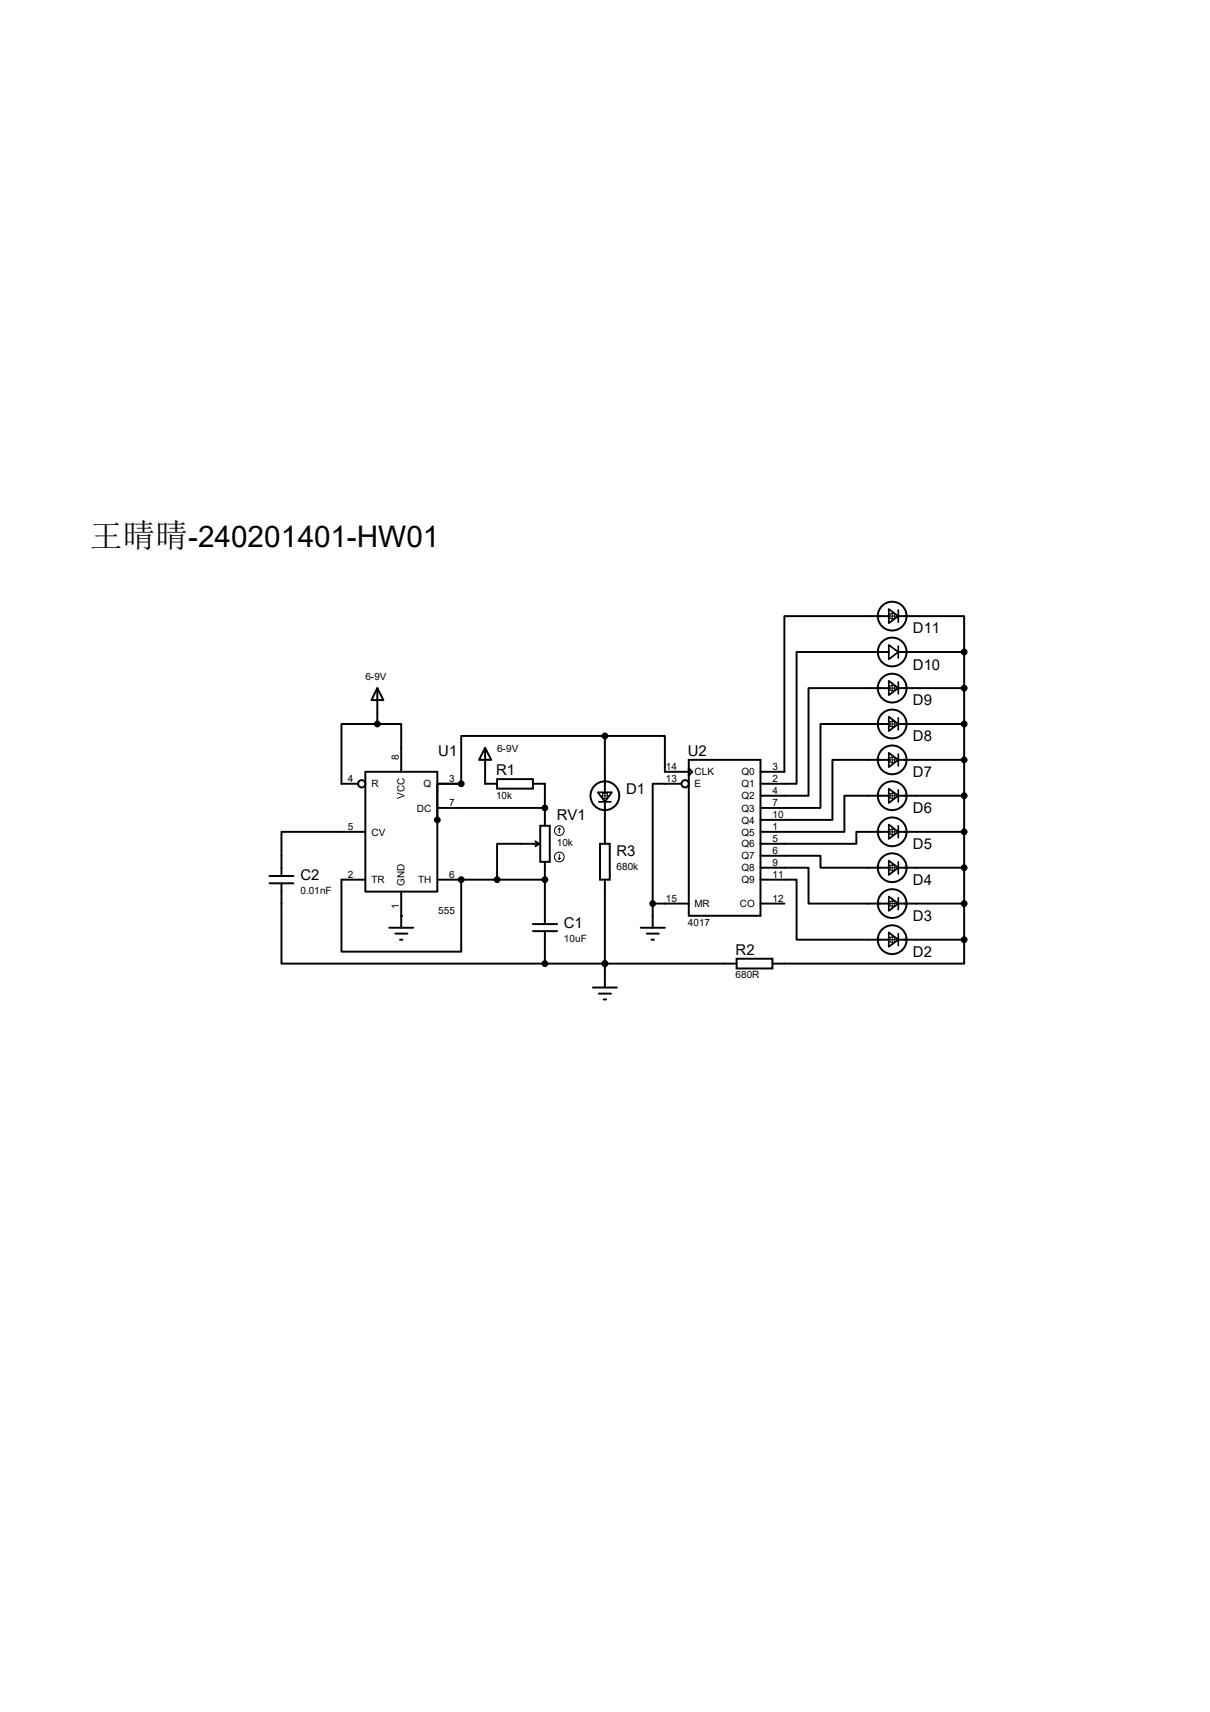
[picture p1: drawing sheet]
<svg xmlns="http://www.w3.org/2000/svg" width="210mm" height="297mm" viewBox="0 0 210 297" stroke-linecap="round" stroke-linejoin="round" font-family="sans-serif">
<g fill="none" stroke="#000" stroke-width=".34">
<path d="M65.5 119.4l1 2.1h-2zM65.5 119.4v6.2M154.3 119.4h-14v18.6h-8.3M154.3 113.1h-16v22.9h-6.3M154.3 106.9h-18.2v27h-4.1M155.9 106.9h11.4v6.2M155.9 119.4h11.4M155.9 113.1h11.4M167.3 113.1v49.9M63.4 133.9h12.5v20.8h-12.5zM65.5 125.6h-6.2v10.4h2.9M65.5 125.6h4.1v8.3"/>
<path d="M75.9 136h4.2M80.1 136h-4.2v6.2M84.2 129.8l1.1 2h-2.2zM84.2 129.8v6.2h2.1M86.3 135.2h6.2v1.6h-6.2zM92.5 136h2.1v7.3M105 127.7h10.4v6.2h4.1M105 127.7h-24.9v8.3M105 127.7v9.8M105 139.1v7.3M118.3 136h-5v20.8M119.5 131.8h12.5v27.1h-12.5z"/>
<path d="M119.5 133.3l.6 .6-.6 .6zM154.3 138h-7.7v6.3h-14.6M154.3 131.8h-9.8v10.4h-12.5M154.3 125.6h-11.9v14.6h-10.4M155.9 138h11.4M155.9 131.8h11.4M155.9 125.6h11.4M46.8 153.2h4.1M46.8 152h4.1M48.9 153.2v14h45.7M63.4 144.3h-14.5v7.7M63.4 152.6h-4.1v12.5h20.8v-12.5"/>
<path d="M69.6 154.7v6.3M75.9 152.6h18.7M75.9 140.2h18.7M92.9 146l.7 .4M93.6 146.4h-7.3v6.2M93.6 146.4l-.7 .4M93.8 143.3h1.6v6.2h-1.6zM94.6 149.5v10.8M104.1 146.4h1.7v6.2h-1.7zM105 152.6v18.7M113.3 156.8h6.2M113.3 156.8v4.2"/>
<path d="M132 152.6h6.3v10.4h16M132 150.5h8.3v6.3h14M132 148.5h10.4v2h11.9M132 156.8h4.1M154.3 144.3h-5.7v2.1h-16.6M155.9 156.8h11.4M155.9 150.5h11.4M155.9 144.3h11.4M67.6 161h4.1M68.6 162h2.1M69.4 163h.4M92.5 161.5h4.2"/>
<path d="M92.5 160.3h4.2M94.6 161.5v5.7M94.6 167.2h33.2M102.9 171.3h4.2M103.9 172.4h2.1M104.8 173.4h.4M111.2 161h4.2M112.3 162h2M113.1 163h.4M127.8 166.3h6.3v1.7h-6.3zM155.9 163h11.4M167.3 163v4.2h-33.2"/>
<circle cx="154.9" cy="106.9" r="2.5"/>
<circle cx="154.9" cy="119.4" r="2.5"/>
<circle cx="154.9" cy="113.1" r="2.5"/>
<circle cx="62.8" cy="136" r=".64"/>
<circle cx="105" cy="138" r="2.5"/>
<circle cx="118.9" cy="136" r=".64"/>
<circle cx="154.9" cy="138" r="2.5"/>
<circle cx="154.9" cy="131.8" r="2.5"/>
<circle cx="154.9" cy="125.6" r="2.5"/>
<circle cx="154.9" cy="150.5" r="2.5"/>
<circle cx="154.9" cy="144.3" r="2.5"/>
<circle cx="154.9" cy="156.8" r="2.5"/>
<circle cx="154.9" cy="163" r="2.5"/>
</g>
<g fill="#000">
<circle cx="80.1" cy="136" r=".17"/>
<circle cx="69.6" cy="158.9" r=".17"/>
<circle cx="80.1" cy="152.6" r=".17"/>
<circle cx="94.6" cy="152.6" r=".17"/>
<circle cx="94.6" cy="140.2" r=".17"/>
<circle cx="105" cy="167.2" r=".17"/>
</g>
<g fill="none" stroke="#000" stroke-width=".17">
<path d="M154.1 119.4h1.6M154.1 106.9h1.6M154.5 119h.8v.8h-.8zM154.5 106.5h.8v.8h-.8zM154.9 106v1.7M154.9 118.5v1.7M104.1 138h1.7M104.6 137.7h.8v.8h-.8zM105 137.2v1.7M154.1 138h1.6M154.1 131.8h1.6M154.1 125.6h1.6"/>
<path d="M154.5 137.7h.8v.8h-.8zM154.5 131.4h.8v.8h-.8zM154.5 125.2h.8v.8h-.8zM154.9 124.8v1.6M154.9 131v1.7M154.9 137.2v1.7M96.9 148.9l.2 .2M97.1 143.7v.8M97.1 148.3v.8M97.1 143.7l.2 .2M97.1 143.7l-.2 .2M97.3 148.9l-.2 .2"/>
<path d="M154.1 156.8h1.6M154.1 144.3h1.6M154.1 150.5h1.6M154.5 156.4h.8v.8h-.8zM154.5 143.9h.8v.8h-.8zM154.5 150.1h.8v.9h-.8zM154.9 143.5v1.6M154.9 149.7v1.7M154.9 156v1.6M154.1 163h1.6M154.5 162.6h.8v.8h-.8zM154.9 162.2v1.6"/>
<circle cx="97.1" cy="148.7" r=".85"/>
<circle cx="97.1" cy="144.1" r=".85"/>
</g>
<g fill="#000" stroke="#000" stroke-width=".34">
<circle cx="167.3" cy="113.1" r=".42"/>
<circle cx="167.3" cy="119.4" r=".42"/>
<circle cx="65.5" cy="125.6" r=".42"/>
<circle cx="80.1" cy="136" r=".42"/>
<circle cx="105" cy="127.7" r=".42"/>
<circle cx="167.3" cy="138" r=".42"/>
<circle cx="167.3" cy="131.8" r=".42"/>
<circle cx="167.3" cy="125.6" r=".42"/>
<circle cx="75.9" cy="142.2" r=".42"/>
<circle cx="80.1" cy="152.6" r=".42"/>
<circle cx="86.3" cy="152.6" r=".42"/>
<circle cx="94.6" cy="140.2" r=".42"/>
<circle cx="94.6" cy="152.6" r=".42"/>
<circle cx="113.3" cy="156.8" r=".42"/>
<circle cx="167.3" cy="150.5" r=".42"/>
<circle cx="167.3" cy="144.3" r=".42"/>
<circle cx="167.3" cy="156.8" r=".42"/>
<circle cx="94.6" cy="167.2" r=".42"/>
<circle cx="105" cy="167.2" r=".42"/>
<circle cx="167.3" cy="163" r=".42"/>
</g>
<g fill="none" stroke="#000" stroke-width=".3">
<path d="M154.3 118.1l1.6 1.3-1.6 1.2zM154.3 111.9l1.6 1.2-1.6 1.3zM154.3 105.7l1.6 1.2-1.6 1.2zM155.9 105.8v2.1M155.9 112.1v2.1M155.9 118.3v2.1M103.8 137.5h2.4l-1.2 1.6zM103.9 139.1h2.1M154.3 136.8l1.6 1.2-1.6 1.3zM154.3 130.6l1.6 1.2-1.6 1.3zM154.3 124.3l1.6 1.3-1.6 1.2zM155.9 124.5v2.1"/>
<path d="M155.9 130.8v2.1M155.9 137v2.1M154.3 155.5l1.6 1.3-1.6 1.2zM154.3 143l1.6 1.3-1.6 1.2zM154.3 149.3l1.6 1.2-1.6 1.3zM155.9 143.3v2M155.9 149.5v2.1M155.9 155.7v2.1M154.3 161.8l1.6 1.2-1.6 1.3zM155.9 162v2"/>
</g>
<text font-size="5.7" x="15.6" y="94.9">王晴晴-240201401-HW01</text>
<g font-size="2.6">
<text x="158.5" y="109.9">D11</text>
<text x="158.5" y="116.2">D10</text>
<text x="158.5" y="122.4">D9</text>
<text x="76.1" y="131.1">U1</text>
<text x="119.4" y="131.1">U2</text>
<text x="158.5" y="128.6">D8</text>
<text x="86.1" y="134.5">R1</text>
<text x="108.7" y="137.8">D1</text>
<text x="158.5" y="134.9">D7</text>
<text x="96.6" y="142.3">RV1</text>
<text x="158.5" y="141.1">D6</text>
<text x="107" y="148.5">R3</text>
<text x="158.5" y="147.3">D5</text>
<text x="52.2" y="152.7">C2</text>
<text x="158.5" y="153.6">D4</text>
<text x="97.9" y="161">C1</text>
<text x="158.5" y="159.8">D3</text>
<text x="127.7" y="165.6">R2</text>
<text x="158.5" y="166">D2</text>
</g>
<g font-size="1.7">
<text x="63.4" y="117.9">6-9V</text>
<text x="69.2" y="131.8" transform="rotate(-90 69.2 131.8)">8</text>
<text x="86.3" y="130.4">6-9V</text>
<text x="60.4" y="135.7">4</text>
<text x="64.5" y="136.6">R</text>
<text x="73.5" y="136.6">Q</text>
<text x="78" y="135.7">3</text>
<text x="115.6" y="133.6">14</text>
<text x="115.6" y="135.7">13</text>
<text x="120.6" y="134.5">CLK</text>
<text x="120.6" y="136.6">E</text>
<text x="128.7" y="134.5">Q0</text>
<text x="128.7" y="136.6">Q1</text>
<text x="134.1" y="133.6">3</text>
<text x="134.1" y="135.7">2</text>
<text x="134.1" y="137.8">4</text>
<text x="70.2" y="138.6" transform="rotate(-90 70.2 138.6)">VCC</text>
<text x="72.3" y="140.8">DC</text>
<text x="78" y="139.9">7</text>
<text x="86.1" y="138.6">10k</text>
<text x="128.7" y="138.7">Q2</text>
<text x="128.7" y="140.8">Q3</text>
<text x="128.7" y="142.9">Q4</text>
<text x="134.1" y="139.9">7</text>
<text x="134.1" y="141.9">10</text>
<text x="60.4" y="144">5</text>
<text x="64.5" y="144.9">CV</text>
<text x="96.6" y="146.8">10k</text>
<text x="128.7" y="144.9">Q5</text>
<text x="128.7" y="147">Q6</text>
<text x="128.7" y="149.1">Q7</text>
<text x="134.1" y="144">1</text>
<text x="134.1" y="146.1">5</text>
<text x="134.1" y="148.2">6</text>
<text x="52.2" y="155.1">0.01nF</text>
<text x="60.4" y="152.3">2</text>
<text x="64.5" y="153.2">TR</text>
<text x="70.2" y="153.7" transform="rotate(-90 70.2 153.7)">GND</text>
<text x="72.6" y="153.2">TH</text>
<text x="78" y="152.3">6</text>
<text x="107" y="151">680k</text>
<text x="128.7" y="151.2">Q8</text>
<text x="128.7" y="153.2">Q9</text>
<text x="134.1" y="150.2">9</text>
<text x="134.1" y="152.3">11</text>
<text x="69.2" y="157.7" transform="rotate(-90 69.2 157.7)">1</text>
<text x="76.1" y="158.5">555</text>
<text x="115.6" y="156.5">15</text>
<text x="119.4" y="160.6">4017</text>
<text x="120.6" y="157.4">MR</text>
<text x="128.4" y="157.4">CO</text>
<text x="134.1" y="156.5">12</text>
<text x="97.9" y="163.4">10uF</text>
<text x="127.7" y="169.8">680R</text>
</g>
</svg>
